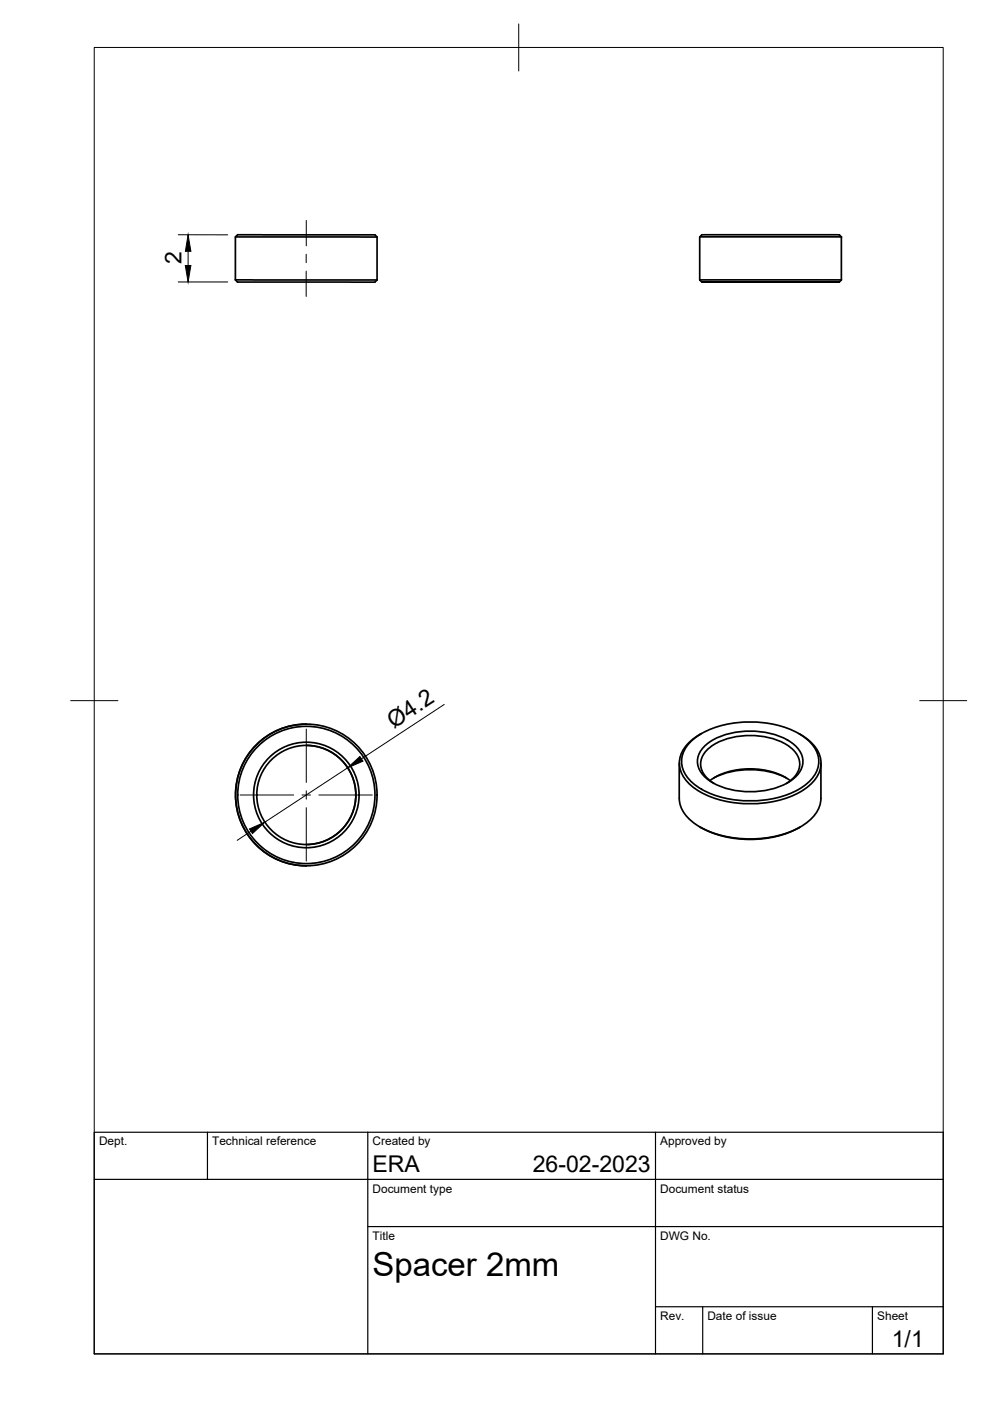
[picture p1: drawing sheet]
<svg xmlns="http://www.w3.org/2000/svg" width="210mm" height="297mm" viewBox="0 0 210 297" stroke-linecap="round" stroke-linejoin="round" font-family="sans-serif">
<!-- layer: Visible -->
<g fill="none" stroke="#000" stroke-width=".36">
<path d="M49.9 59.3l.5 .5h24.4h4.7l.4-.4M49.9 59.3l30 .1M49.9 50.2l30 .1M79.9 50.3l-.4-.5h-29.1l-.5 .4v9.1M79.9 50.3v9.1M148.4 59.3h30M148.4 59.4l.4 .4M148.4 50.2h30M148.8 59.8h29.1zM148.8 49.8l-.4 .4v9.2M148.8 49.8h29.2M152.2 59.8h22.4z"/>
<path d="M177.9 49.8l.5 .4M178.4 59.4l-.5 .4M178.4 50.2v9.2M64.9 153.6h.1M64.9 153.5a15 15 0 0 0-15 15 15 15 0 0 0 15 15.1M64.9 158a10.5 10.5 0 0 1 10.5 10.5 10.5 10.5 0 0 1-10.5 10.6M146.5 157.1a19.1 19.1 0 0 1 13.3-4 18.6 18.6 0 0 1 11.8 4.1 5.5 5.5 0 0 1 0 8.5 19.1 19.1 0 0 1-13.3 4.1 18.6 18.6 0 0 1-11.8-4.1 5.5 5.5 0 0 1 0-8.6zM148.7 155.5a7.7 7.7 0 0 0-4.7 6.3 6.8 6.8 0 0 0 3.3 5.3 22.9 22.9 0 0 0 18.5 2.4 11.6 11.6 0 0 0 7.9-5.8 6.1 6.1 0 0 0-2.8-7.2l-1.5-.9M149.3 158.3a14.3 14.3 0 0 1 10.4-3.3 13.8 13.8 0 0 1 9.1 3.3 4.2 4.2 0 0 1 0 6.3 14.3 14.3 0 0 1-10.4 3.2 13.8 13.8 0 0 1-9.1-3.2 4.2 4.2 0 0 1 0-6.3zM144 161.8v7.4a6.8 6.8 0 0 0 3.3 5.4 23.1 23.1 0 0 0 19.8 1.9 11.1 11.1 0 0 0 6.6-5.3l.4-1.9v-7.5M148.4 175.3a22.8 22.8 0 0 0 21.3 0M150.5 165.5a15.7 15.7 0 0 1 17.1 0"/>
<path d="M151.3 164.9a17.7 17.7 0 0 1 15.4 .1M151.4 166.1a4.6 4.6 0 0 1-2.6-5.5 7.9 7.9 0 0 1 5.1-3.9 16.3 16.3 0 0 1 13.5 1.6 4.2 4.2 0 0 1 .3 7.1l-.9 .7M64.9 183.6h.1"/>
<circle cx="64.9" cy="168.5" r="15"/>
<circle cx="64.9" cy="168.5" r="11.2"/>
<circle cx="65" cy="168.5" r="10.5"/>
<circle cx="65" cy="168.5" r="14.6"/>
</g>
<!-- layer: BORDER -->
<path d="M20 10.1h180v276.9h-180zM110 5.1v10M15 148.6h10M195 148.6h10" fill="none" stroke="#000" stroke-width=".21"/>
<!-- layer: TITLEBLOCK -->
<path d="M20 240.1h180v46.9h-180zM20 250h180M44 240.1v9.9M78 240.1v46.9M139 240.1v46.9M78 260.1h122M139 277.1h61M149 277.1v9.9M185 277.1v9.9" fill="none" stroke="#000" stroke-width=".25"/>
<!-- layer: FD_Dimensions -->
<path d="M37.8 59.8h10.5M37.8 49.8h10.5M39.9 53.3v3M94.2 149.4l-17.6 11.5M53.2 176.2l-2.9 2M73.7 162.8l-17.5 11.5" fill="none" stroke="#000" stroke-width=".21"/>
<path d="M39.3 56.3h1.2l-.6 3.5zM39.9 49.8l.6 3.5h-1.2zM52.9 175.8l3.3-1.5-2.7 2.4zM73.7 162.8l2.6-2.4 .7 1z" fill="#000" stroke="#000" stroke-width=".21"/>
<!-- layer: Smart Centers -->
<path d="M64.9 53.9v1.8M64.9 57.5v5.4M64.9 46.7v5.4M64.9 154.6v11.3M50.9 168.6h11.4M64 168.6h1.8M64.9 167.7v1.7M64.9 171.2v11.4M67.6 168.6h11.3" fill="none" stroke="#000" stroke-width=".21"/>
<text font-size="7" x="79" y="270.6">Spacer 2mm</text>
<g font-size="4.9">
<text x="38.5" y="56.1" transform="rotate(-90 38.5 56.1)">2</text>
<text x="83.5" y="154.5" transform="rotate(-33 83.5 154.5)">Ø4.2</text>
<text x="79" y="248.5">ERA</text>
<text x="113" y="248.5">26-02-2023</text>
<text x="189.1" y="285.7">1/1</text>
</g>
<g font-size="2.5">
<text x="21" y="242.9">Dept.</text>
<text x="45" y="242.9">Technical reference</text>
<text x="79" y="242.9">Created by</text>
<text x="140" y="242.9">Approved by</text>
<text x="79" y="252.8">Document type</text>
<text x="140" y="252.8">Document status</text>
<text x="79" y="262.9">Title</text>
<text x="140" y="262.9">DWG No.</text>
<text x="140" y="279.9">Rev.</text>
<text x="150" y="279.9">Date of issue</text>
<text x="186" y="279.9">Sheet</text>
</g>
</svg>
